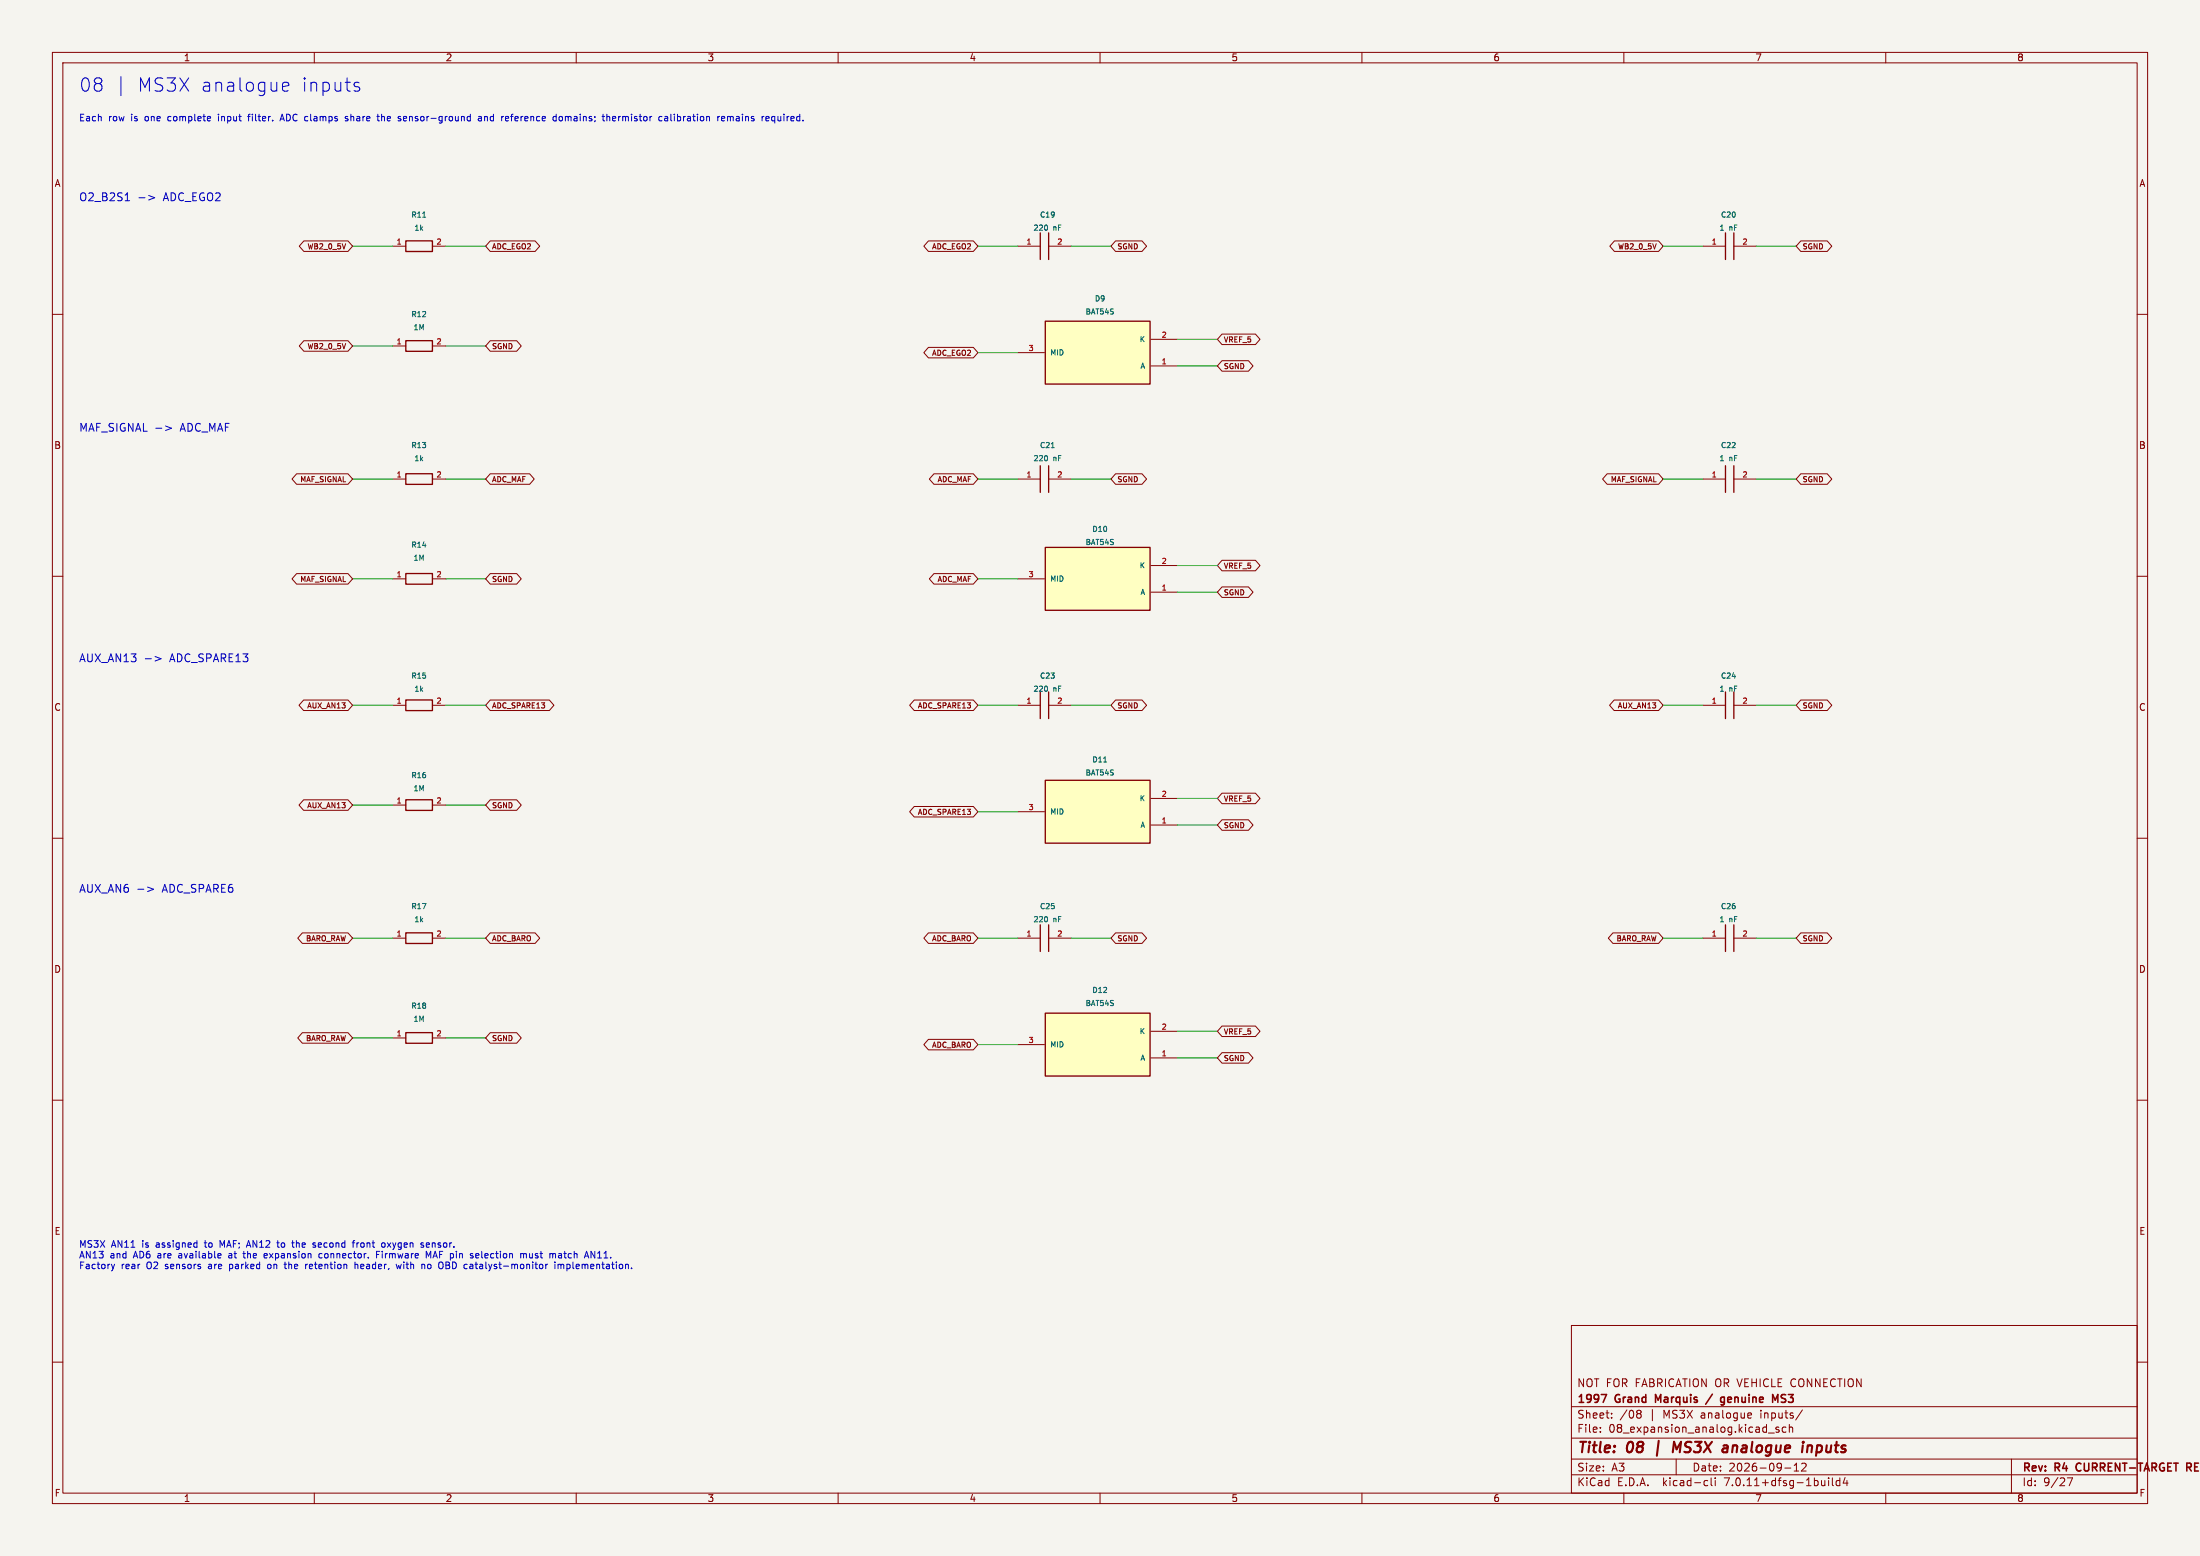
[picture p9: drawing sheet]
(kicad_sch (version 20230121) (generator eeschema) (paper "A3")
(title_block (title "08 | MS3X analogue inputs") (date "2026-09-12") (rev "R4 CURRENT-TARGET REVIEW") (company "1997 Grand Marquis / genuine MS3") (comment 1 "NOT FOR FABRICATION OR VEHICLE CONNECTION"))
(lib_symbols
(symbol "GM97:BAT54S" (pin_names (offset 1.016)) (in_bom yes) (on_board yes)
(property "Reference" "D" (at 0 9 0) (effects (font (size 1.27 1.27))))
(property "Value" "BAT54S" (at 0 6 0) (effects (font (size 1.27 1.27))))
(property "Footprint" "Package_TO_SOT_SMD:SOT-23" (at 0 0 0) (effects (font (size 1.27 1.27)) hide))
(symbol "BAT54S_0_1" (rectangle (start -10 6) (end 10 -6) (stroke (width 0.254) (type default)) (fill (type background))))
(symbol "BAT54S_1_1" (pin passive line (at -15.24 0 0) (length 5.08) (name "MID" (effects (font (size 1.0 1.0)))) (number "3" (effects (font (size 1.0 1.0)))))
(pin passive line (at 15.24 2.54 180) (length 5.08) (name "K" (effects (font (size 1.0 1.0)))) (number "2" (effects (font (size 1.0 1.0)))))
(pin passive line (at 15.24 -2.54 180) (length 5.08) (name "A" (effects (font (size 1.0 1.0)))) (number "1" (effects (font (size 1.0 1.0)))))))
(symbol "GM97:C" (pin_names (offset 1.016)) (in_bom yes) (on_board yes)
(property "Reference" "C" (at 0 9 0) (effects (font (size 1.27 1.27))))
(property "Value" "C" (at 0 6 0) (effects (font (size 1.27 1.27))))
(property "Footprint" "Capacitor_SMD:C_0805_2012Metric" (at 0 0 0) (effects (font (size 1.27 1.27)) hide))
(symbol "C_0_1" (polyline (pts (xy -0.8 -2.54)(xy -0.8 2.54)) (stroke (width 0.254) (type default)) (fill (type none)))(polyline (pts (xy 0.8 -2.54)(xy 0.8 2.54)) (stroke (width 0.254) (type default)) (fill (type none))))
(symbol "C_1_1" (pin passive line (at -5.08 0 0) (length 4.28) (name "~" (effects (font (size 1.0 1.0)))) (number "1" (effects (font (size 1.0 1.0)))))
(pin passive line (at 5.08 0 180) (length 4.28) (name "~" (effects (font (size 1.0 1.0)))) (number "2" (effects (font (size 1.0 1.0)))))))
(symbol "GM97:R" (pin_names (offset 1.016)) (in_bom yes) (on_board yes)
(property "Reference" "R" (at 0 9 0) (effects (font (size 1.27 1.27))))
(property "Value" "R" (at 0 6 0) (effects (font (size 1.27 1.27))))
(property "Footprint" "Resistor_SMD:R_0805_2012Metric" (at 0 0 0) (effects (font (size 1.27 1.27)) hide))
(symbol "R_0_1" (rectangle (start -2.54 1.016) (end 2.54 -1.016) (stroke (width 0.254) (type default)) (fill (type none))))
(symbol "R_1_1" (pin passive line (at -5.08 0 0) (length 2.54) (name "~" (effects (font (size 1.0 1.0)))) (number "1" (effects (font (size 1.0 1.0)))))
(pin passive line (at 5.08 0 180) (length 2.54) (name "~" (effects (font (size 1.0 1.0)))) (number "2" (effects (font (size 1.0 1.0))))))))
(text "08 | MS3X analogue inputs" (at 15 15 0) (effects (font (size 2.54 2.54)) (justify left top)))
(text "Each row is one complete input filter. ADC clamps share the sensor-ground and reference domains; thermistor calibration remains required." (at 15 22 0) (effects (font (size 1.27 1.27)) (justify left top)))
(text "O2_B2S1 -> ADC_EGO2" (at 15 37 0) (effects (font (size 1.5 1.5)) (justify left top)))
(symbol (lib_id "GM97:R") (at 80.01 46.99 0) (unit 1) (dnp no) (in_bom yes) (on_board yes)
(property "Reference" "R11" (at 80 41 0) (effects (font (size 1.0 1.0))))
(property "Value" "1k" (at 80 43.5 0) (effects (font (size 1.0 1.0))))
(property "Footprint" "GM97_Layout:R_0805_2012Metric" (at 80 47 0) (effects (font (size 1.0 1.0)) hide))
(property "Population" "FIT - REVIEW" (at 80 47 0) (effects (font (size 1.0 1.0)) hide))
(property "Purpose" "" (at 80 47 0) (effects (font (size 1.0 1.0)) hide)))
(wire (pts (xy 74.93 46.99) (xy 67.31 46.99)) (stroke (width 0) (type default)))
(global_label "WB2_0_5V" (shape bidirectional) (at 67.31 46.99 180) (effects (font (size 1 1)) (justify right)))
(wire (pts (xy 85.09 46.99) (xy 92.71 46.99)) (stroke (width 0) (type default)))
(global_label "ADC_EGO2" (shape bidirectional) (at 92.71 46.99 0) (effects (font (size 1 1)) (justify left)))
(symbol (lib_id "GM97:C") (at 199.39 46.99 0) (unit 1) (dnp no) (in_bom yes) (on_board yes)
(property "Reference" "C19" (at 200 41 0) (effects (font (size 1.0 1.0))))
(property "Value" "220 nF" (at 200 43.5 0) (effects (font (size 1.0 1.0))))
(property "Footprint" "GM97_Layout:C_0805_2012Metric" (at 200 47 0) (effects (font (size 1.0 1.0)) hide))
(property "Population" "FIT - REVIEW" (at 200 47 0) (effects (font (size 1.0 1.0)) hide))
(property "Purpose" "" (at 200 47 0) (effects (font (size 1.0 1.0)) hide)))
(wire (pts (xy 194.31 46.99) (xy 186.69 46.99)) (stroke (width 0) (type default)))
(global_label "ADC_EGO2" (shape bidirectional) (at 186.69 46.99 180) (effects (font (size 1 1)) (justify right)))
(wire (pts (xy 204.47 46.99) (xy 212.09 46.99)) (stroke (width 0) (type default)))
(global_label "SGND" (shape bidirectional) (at 212.09 46.99 0) (effects (font (size 1 1)) (justify left)))
(symbol (lib_id "GM97:C") (at 330.2 46.99 0) (unit 1) (dnp no) (in_bom yes) (on_board yes)
(property "Reference" "C20" (at 330 41 0) (effects (font (size 1.0 1.0))))
(property "Value" "1 nF" (at 330 43.5 0) (effects (font (size 1.0 1.0))))
(property "Footprint" "GM97_Layout:C_0805_2012Metric" (at 330 47 0) (effects (font (size 1.0 1.0)) hide))
(property "Population" "FIT - REVIEW" (at 330 47 0) (effects (font (size 1.0 1.0)) hide))
(property "Purpose" "" (at 330 47 0) (effects (font (size 1.0 1.0)) hide)))
(wire (pts (xy 325.12 46.99) (xy 317.5 46.99)) (stroke (width 0) (type default)))
(global_label "WB2_0_5V" (shape bidirectional) (at 317.5 46.99 180) (effects (font (size 1 1)) (justify right)))
(wire (pts (xy 335.28 46.99) (xy 342.9 46.99)) (stroke (width 0) (type default)))
(global_label "SGND" (shape bidirectional) (at 342.9 46.99 0) (effects (font (size 1 1)) (justify left)))
(symbol (lib_id "GM97:R") (at 80.01 66.04 0) (unit 1) (dnp no) (in_bom yes) (on_board yes)
(property "Reference" "R12" (at 80 60 0) (effects (font (size 1.0 1.0))))
(property "Value" "1M" (at 80 62.5 0) (effects (font (size 1.0 1.0))))
(property "Footprint" "GM97_Layout:R_0805_2012Metric" (at 80 66 0) (effects (font (size 1.0 1.0)) hide))
(property "Population" "FIT - REVIEW" (at 80 66 0) (effects (font (size 1.0 1.0)) hide))
(property "Purpose" "" (at 80 66 0) (effects (font (size 1.0 1.0)) hide)))
(wire (pts (xy 74.93 66.04) (xy 67.31 66.04)) (stroke (width 0) (type default)))
(global_label "WB2_0_5V" (shape bidirectional) (at 67.31 66.04 180) (effects (font (size 1 1)) (justify right)))
(wire (pts (xy 85.09 66.04) (xy 92.71 66.04)) (stroke (width 0) (type default)))
(global_label "SGND" (shape bidirectional) (at 92.71 66.04 0) (effects (font (size 1 1)) (justify left)))
(symbol (lib_id "GM97:BAT54S") (at 209.55 67.31 0) (unit 1) (dnp no) (in_bom yes) (on_board yes)
(property "Reference" "D9" (at 210 57 0) (effects (font (size 1.0 1.0))))
(property "Value" "BAT54S" (at 210 59.5 0) (effects (font (size 1.0 1.0))))
(property "Footprint" "GM97_Layout:SOT-23" (at 210 67 0) (effects (font (size 1.0 1.0)) hide))
(property "Population" "FIT - REVIEW" (at 210 67 0) (effects (font (size 1.0 1.0)) hide))
(property "Purpose" "Input rail clamp; fault current and unpowered backfeed require bench review" (at 210 67 0) (effects (font (size 1.0 1.0)) hide)))
(wire (pts (xy 194.31 67.31) (xy 186.69 67.31)) (stroke (width 0) (type default)))
(global_label "ADC_EGO2" (shape bidirectional) (at 186.69 67.31 180) (effects (font (size 1 1)) (justify right)))
(wire (pts (xy 224.79 64.77) (xy 232.41 64.77)) (stroke (width 0) (type default)))
(global_label "VREF_5" (shape bidirectional) (at 232.41 64.77 0) (effects (font (size 1 1)) (justify left)))
(wire (pts (xy 224.79 69.85) (xy 232.41 69.85)) (stroke (width 0) (type default)))
(global_label "SGND" (shape bidirectional) (at 232.41 69.85 0) (effects (font (size 1 1)) (justify left)))
(text "MAF_SIGNAL -> ADC_MAF" (at 15 81 0) (effects (font (size 1.5 1.5)) (justify left top)))
(symbol (lib_id "GM97:R") (at 80.01 91.44 0) (unit 1) (dnp no) (in_bom yes) (on_board yes)
(property "Reference" "R13" (at 80 85 0) (effects (font (size 1.0 1.0))))
(property "Value" "1k" (at 80 87.5 0) (effects (font (size 1.0 1.0))))
(property "Footprint" "GM97_Layout:R_0805_2012Metric" (at 80 91 0) (effects (font (size 1.0 1.0)) hide))
(property "Population" "FIT - REVIEW" (at 80 91 0) (effects (font (size 1.0 1.0)) hide))
(property "Purpose" "" (at 80 91 0) (effects (font (size 1.0 1.0)) hide)))
(wire (pts (xy 74.93 91.44) (xy 67.31 91.44)) (stroke (width 0) (type default)))
(global_label "MAF_SIGNAL" (shape bidirectional) (at 67.31 91.44 180) (effects (font (size 1 1)) (justify right)))
(wire (pts (xy 85.09 91.44) (xy 92.71 91.44)) (stroke (width 0) (type default)))
(global_label "ADC_MAF" (shape bidirectional) (at 92.71 91.44 0) (effects (font (size 1 1)) (justify left)))
(symbol (lib_id "GM97:C") (at 199.39 91.44 0) (unit 1) (dnp no) (in_bom yes) (on_board yes)
(property "Reference" "C21" (at 200 85 0) (effects (font (size 1.0 1.0))))
(property "Value" "220 nF" (at 200 87.5 0) (effects (font (size 1.0 1.0))))
(property "Footprint" "GM97_Layout:C_0805_2012Metric" (at 200 91 0) (effects (font (size 1.0 1.0)) hide))
(property "Population" "FIT - REVIEW" (at 200 91 0) (effects (font (size 1.0 1.0)) hide))
(property "Purpose" "" (at 200 91 0) (effects (font (size 1.0 1.0)) hide)))
(wire (pts (xy 194.31 91.44) (xy 186.69 91.44)) (stroke (width 0) (type default)))
(global_label "ADC_MAF" (shape bidirectional) (at 186.69 91.44 180) (effects (font (size 1 1)) (justify right)))
(wire (pts (xy 204.47 91.44) (xy 212.09 91.44)) (stroke (width 0) (type default)))
(global_label "SGND" (shape bidirectional) (at 212.09 91.44 0) (effects (font (size 1 1)) (justify left)))
(symbol (lib_id "GM97:C") (at 330.2 91.44 0) (unit 1) (dnp no) (in_bom yes) (on_board yes)
(property "Reference" "C22" (at 330 85 0) (effects (font (size 1.0 1.0))))
(property "Value" "1 nF" (at 330 87.5 0) (effects (font (size 1.0 1.0))))
(property "Footprint" "GM97_Layout:C_0805_2012Metric" (at 330 91 0) (effects (font (size 1.0 1.0)) hide))
(property "Population" "FIT - REVIEW" (at 330 91 0) (effects (font (size 1.0 1.0)) hide))
(property "Purpose" "" (at 330 91 0) (effects (font (size 1.0 1.0)) hide)))
(wire (pts (xy 325.12 91.44) (xy 317.5 91.44)) (stroke (width 0) (type default)))
(global_label "MAF_SIGNAL" (shape bidirectional) (at 317.5 91.44 180) (effects (font (size 1 1)) (justify right)))
(wire (pts (xy 335.28 91.44) (xy 342.9 91.44)) (stroke (width 0) (type default)))
(global_label "SGND" (shape bidirectional) (at 342.9 91.44 0) (effects (font (size 1 1)) (justify left)))
(symbol (lib_id "GM97:R") (at 80.01 110.49 0) (unit 1) (dnp no) (in_bom yes) (on_board yes)
(property "Reference" "R14" (at 80 104 0) (effects (font (size 1.0 1.0))))
(property "Value" "1M" (at 80 106.5 0) (effects (font (size 1.0 1.0))))
(property "Footprint" "GM97_Layout:R_0805_2012Metric" (at 80 110 0) (effects (font (size 1.0 1.0)) hide))
(property "Population" "FIT - REVIEW" (at 80 110 0) (effects (font (size 1.0 1.0)) hide))
(property "Purpose" "" (at 80 110 0) (effects (font (size 1.0 1.0)) hide)))
(wire (pts (xy 74.93 110.49) (xy 67.31 110.49)) (stroke (width 0) (type default)))
(global_label "MAF_SIGNAL" (shape bidirectional) (at 67.31 110.49 180) (effects (font (size 1 1)) (justify right)))
(wire (pts (xy 85.09 110.49) (xy 92.71 110.49)) (stroke (width 0) (type default)))
(global_label "SGND" (shape bidirectional) (at 92.71 110.49 0) (effects (font (size 1 1)) (justify left)))
(symbol (lib_id "GM97:BAT54S") (at 209.55 110.49 0) (unit 1) (dnp no) (in_bom yes) (on_board yes)
(property "Reference" "D10" (at 210 101 0) (effects (font (size 1.0 1.0))))
(property "Value" "BAT54S" (at 210 103.5 0) (effects (font (size 1.0 1.0))))
(property "Footprint" "GM97_Layout:SOT-23" (at 210 111 0) (effects (font (size 1.0 1.0)) hide))
(property "Population" "FIT - REVIEW" (at 210 111 0) (effects (font (size 1.0 1.0)) hide))
(property "Purpose" "Input rail clamp; fault current and unpowered backfeed require bench review" (at 210 111 0) (effects (font (size 1.0 1.0)) hide)))
(wire (pts (xy 194.31 110.49) (xy 186.69 110.49)) (stroke (width 0) (type default)))
(global_label "ADC_MAF" (shape bidirectional) (at 186.69 110.49 180) (effects (font (size 1 1)) (justify right)))
(wire (pts (xy 224.79 107.95) (xy 232.41 107.95)) (stroke (width 0) (type default)))
(global_label "VREF_5" (shape bidirectional) (at 232.41 107.95 0) (effects (font (size 1 1)) (justify left)))
(wire (pts (xy 224.79 113.03) (xy 232.41 113.03)) (stroke (width 0) (type default)))
(global_label "SGND" (shape bidirectional) (at 232.41 113.03 0) (effects (font (size 1 1)) (justify left)))
(text "AUX_AN13 -> ADC_SPARE13" (at 15 125 0) (effects (font (size 1.5 1.5)) (justify left top)))
(symbol (lib_id "GM97:R") (at 80.01 134.62 0) (unit 1) (dnp no) (in_bom yes) (on_board yes)
(property "Reference" "R15" (at 80 129 0) (effects (font (size 1.0 1.0))))
(property "Value" "1k" (at 80 131.5 0) (effects (font (size 1.0 1.0))))
(property "Footprint" "GM97_Layout:R_0805_2012Metric" (at 80 135 0) (effects (font (size 1.0 1.0)) hide))
(property "Population" "FIT - REVIEW" (at 80 135 0) (effects (font (size 1.0 1.0)) hide))
(property "Purpose" "" (at 80 135 0) (effects (font (size 1.0 1.0)) hide)))
(wire (pts (xy 74.93 134.62) (xy 67.31 134.62)) (stroke (width 0) (type default)))
(global_label "AUX_AN13" (shape bidirectional) (at 67.31 134.62 180) (effects (font (size 1 1)) (justify right)))
(wire (pts (xy 85.09 134.62) (xy 92.71 134.62)) (stroke (width 0) (type default)))
(global_label "ADC_SPARE13" (shape bidirectional) (at 92.71 134.62 0) (effects (font (size 1 1)) (justify left)))
(symbol (lib_id "GM97:C") (at 199.39 134.62 0) (unit 1) (dnp no) (in_bom yes) (on_board yes)
(property "Reference" "C23" (at 200 129 0) (effects (font (size 1.0 1.0))))
(property "Value" "220 nF" (at 200 131.5 0) (effects (font (size 1.0 1.0))))
(property "Footprint" "GM97_Layout:C_0805_2012Metric" (at 200 135 0) (effects (font (size 1.0 1.0)) hide))
(property "Population" "FIT - REVIEW" (at 200 135 0) (effects (font (size 1.0 1.0)) hide))
(property "Purpose" "" (at 200 135 0) (effects (font (size 1.0 1.0)) hide)))
(wire (pts (xy 194.31 134.62) (xy 186.69 134.62)) (stroke (width 0) (type default)))
(global_label "ADC_SPARE13" (shape bidirectional) (at 186.69 134.62 180) (effects (font (size 1 1)) (justify right)))
(wire (pts (xy 204.47 134.62) (xy 212.09 134.62)) (stroke (width 0) (type default)))
(global_label "SGND" (shape bidirectional) (at 212.09 134.62 0) (effects (font (size 1 1)) (justify left)))
(symbol (lib_id "GM97:C") (at 330.2 134.62 0) (unit 1) (dnp no) (in_bom yes) (on_board yes)
(property "Reference" "C24" (at 330 129 0) (effects (font (size 1.0 1.0))))
(property "Value" "1 nF" (at 330 131.5 0) (effects (font (size 1.0 1.0))))
(property "Footprint" "GM97_Layout:C_0805_2012Metric" (at 330 135 0) (effects (font (size 1.0 1.0)) hide))
(property "Population" "FIT - REVIEW" (at 330 135 0) (effects (font (size 1.0 1.0)) hide))
(property "Purpose" "" (at 330 135 0) (effects (font (size 1.0 1.0)) hide)))
(wire (pts (xy 325.12 134.62) (xy 317.5 134.62)) (stroke (width 0) (type default)))
(global_label "AUX_AN13" (shape bidirectional) (at 317.5 134.62 180) (effects (font (size 1 1)) (justify right)))
(wire (pts (xy 335.28 134.62) (xy 342.9 134.62)) (stroke (width 0) (type default)))
(global_label "SGND" (shape bidirectional) (at 342.9 134.62 0) (effects (font (size 1 1)) (justify left)))
(symbol (lib_id "GM97:R") (at 80.01 153.67 0) (unit 1) (dnp no) (in_bom yes) (on_board yes)
(property "Reference" "R16" (at 80 148 0) (effects (font (size 1.0 1.0))))
(property "Value" "1M" (at 80 150.5 0) (effects (font (size 1.0 1.0))))
(property "Footprint" "GM97_Layout:R_0805_2012Metric" (at 80 154 0) (effects (font (size 1.0 1.0)) hide))
(property "Population" "FIT - REVIEW" (at 80 154 0) (effects (font (size 1.0 1.0)) hide))
(property "Purpose" "" (at 80 154 0) (effects (font (size 1.0 1.0)) hide)))
(wire (pts (xy 74.93 153.67) (xy 67.31 153.67)) (stroke (width 0) (type default)))
(global_label "AUX_AN13" (shape bidirectional) (at 67.31 153.67 180) (effects (font (size 1 1)) (justify right)))
(wire (pts (xy 85.09 153.67) (xy 92.71 153.67)) (stroke (width 0) (type default)))
(global_label "SGND" (shape bidirectional) (at 92.71 153.67 0) (effects (font (size 1 1)) (justify left)))
(symbol (lib_id "GM97:BAT54S") (at 209.55 154.94 0) (unit 1) (dnp no) (in_bom yes) (on_board yes)
(property "Reference" "D11" (at 210 145 0) (effects (font (size 1.0 1.0))))
(property "Value" "BAT54S" (at 210 147.5 0) (effects (font (size 1.0 1.0))))
(property "Footprint" "GM97_Layout:SOT-23" (at 210 155 0) (effects (font (size 1.0 1.0)) hide))
(property "Population" "FIT - REVIEW" (at 210 155 0) (effects (font (size 1.0 1.0)) hide))
(property "Purpose" "Input rail clamp; fault current and unpowered backfeed require bench review" (at 210 155 0) (effects (font (size 1.0 1.0)) hide)))
(wire (pts (xy 194.31 154.94) (xy 186.69 154.94)) (stroke (width 0) (type default)))
(global_label "ADC_SPARE13" (shape bidirectional) (at 186.69 154.94 180) (effects (font (size 1 1)) (justify right)))
(wire (pts (xy 224.79 152.4) (xy 232.41 152.4)) (stroke (width 0) (type default)))
(global_label "VREF_5" (shape bidirectional) (at 232.41 152.4 0) (effects (font (size 1 1)) (justify left)))
(wire (pts (xy 224.79 157.48) (xy 232.41 157.48)) (stroke (width 0) (type default)))
(global_label "SGND" (shape bidirectional) (at 232.41 157.48 0) (effects (font (size 1 1)) (justify left)))
(text "AUX_AN6 -> ADC_SPARE6" (at 15 169 0) (effects (font (size 1.5 1.5)) (justify left top)))
(symbol (lib_id "GM97:R") (at 80.01 179.07 0) (unit 1) (dnp no) (in_bom yes) (on_board yes)
(property "Reference" "R17" (at 80 173 0) (effects (font (size 1.0 1.0))))
(property "Value" "1k" (at 80 175.5 0) (effects (font (size 1.0 1.0))))
(property "Footprint" "GM97_Layout:R_0805_2012Metric" (at 80 179 0) (effects (font (size 1.0 1.0)) hide))
(property "Population" "FIT - REVIEW" (at 80 179 0) (effects (font (size 1.0 1.0)) hide))
(property "Purpose" "" (at 80 179 0) (effects (font (size 1.0 1.0)) hide)))
(wire (pts (xy 74.93 179.07) (xy 67.31 179.07)) (stroke (width 0) (type default)))
(global_label "BARO_RAW" (shape bidirectional) (at 67.31 179.07 180) (effects (font (size 1 1)) (justify right)))
(wire (pts (xy 85.09 179.07) (xy 92.71 179.07)) (stroke (width 0) (type default)))
(global_label "ADC_BARO" (shape bidirectional) (at 92.71 179.07 0) (effects (font (size 1 1)) (justify left)))
(symbol (lib_id "GM97:C") (at 199.39 179.07 0) (unit 1) (dnp no) (in_bom yes) (on_board yes)
(property "Reference" "C25" (at 200 173 0) (effects (font (size 1.0 1.0))))
(property "Value" "220 nF" (at 200 175.5 0) (effects (font (size 1.0 1.0))))
(property "Footprint" "GM97_Layout:C_0805_2012Metric" (at 200 179 0) (effects (font (size 1.0 1.0)) hide))
(property "Population" "FIT - REVIEW" (at 200 179 0) (effects (font (size 1.0 1.0)) hide))
(property "Purpose" "" (at 200 179 0) (effects (font (size 1.0 1.0)) hide)))
(wire (pts (xy 194.31 179.07) (xy 186.69 179.07)) (stroke (width 0) (type default)))
(global_label "ADC_BARO" (shape bidirectional) (at 186.69 179.07 180) (effects (font (size 1 1)) (justify right)))
(wire (pts (xy 204.47 179.07) (xy 212.09 179.07)) (stroke (width 0) (type default)))
(global_label "SGND" (shape bidirectional) (at 212.09 179.07 0) (effects (font (size 1 1)) (justify left)))
(symbol (lib_id "GM97:C") (at 330.2 179.07 0) (unit 1) (dnp no) (in_bom yes) (on_board yes)
(property "Reference" "C26" (at 330 173 0) (effects (font (size 1.0 1.0))))
(property "Value" "1 nF" (at 330 175.5 0) (effects (font (size 1.0 1.0))))
(property "Footprint" "GM97_Layout:C_0805_2012Metric" (at 330 179 0) (effects (font (size 1.0 1.0)) hide))
(property "Population" "FIT - REVIEW" (at 330 179 0) (effects (font (size 1.0 1.0)) hide))
(property "Purpose" "" (at 330 179 0) (effects (font (size 1.0 1.0)) hide)))
(wire (pts (xy 325.12 179.07) (xy 317.5 179.07)) (stroke (width 0) (type default)))
(global_label "BARO_RAW" (shape bidirectional) (at 317.5 179.07 180) (effects (font (size 1 1)) (justify right)))
(wire (pts (xy 335.28 179.07) (xy 342.9 179.07)) (stroke (width 0) (type default)))
(global_label "SGND" (shape bidirectional) (at 342.9 179.07 0) (effects (font (size 1 1)) (justify left)))
(symbol (lib_id "GM97:R") (at 80.01 198.12 0) (unit 1) (dnp no) (in_bom yes) (on_board yes)
(property "Reference" "R18" (at 80 192 0) (effects (font (size 1.0 1.0))))
(property "Value" "1M" (at 80 194.5 0) (effects (font (size 1.0 1.0))))
(property "Footprint" "GM97_Layout:R_0805_2012Metric" (at 80 198 0) (effects (font (size 1.0 1.0)) hide))
(property "Population" "FIT - REVIEW" (at 80 198 0) (effects (font (size 1.0 1.0)) hide))
(property "Purpose" "" (at 80 198 0) (effects (font (size 1.0 1.0)) hide)))
(wire (pts (xy 74.93 198.12) (xy 67.31 198.12)) (stroke (width 0) (type default)))
(global_label "BARO_RAW" (shape bidirectional) (at 67.31 198.12 180) (effects (font (size 1 1)) (justify right)))
(wire (pts (xy 85.09 198.12) (xy 92.71 198.12)) (stroke (width 0) (type default)))
(global_label "SGND" (shape bidirectional) (at 92.71 198.12 0) (effects (font (size 1 1)) (justify left)))
(symbol (lib_id "GM97:BAT54S") (at 209.55 199.39 0) (unit 1) (dnp no) (in_bom yes) (on_board yes)
(property "Reference" "D12" (at 210 189 0) (effects (font (size 1.0 1.0))))
(property "Value" "BAT54S" (at 210 191.5 0) (effects (font (size 1.0 1.0))))
(property "Footprint" "GM97_Layout:SOT-23" (at 210 199 0) (effects (font (size 1.0 1.0)) hide))
(property "Population" "FIT - REVIEW" (at 210 199 0) (effects (font (size 1.0 1.0)) hide))
(property "Purpose" "Input rail clamp; fault current and unpowered backfeed require bench review" (at 210 199 0) (effects (font (size 1.0 1.0)) hide)))
(wire (pts (xy 194.31 199.39) (xy 186.69 199.39)) (stroke (width 0) (type default)))
(global_label "ADC_BARO" (shape bidirectional) (at 186.69 199.39 180) (effects (font (size 1 1)) (justify right)))
(wire (pts (xy 224.79 196.85) (xy 232.41 196.85)) (stroke (width 0) (type default)))
(global_label "VREF_5" (shape bidirectional) (at 232.41 196.85 0) (effects (font (size 1 1)) (justify left)))
(wire (pts (xy 224.79 201.93) (xy 232.41 201.93)) (stroke (width 0) (type default)))
(global_label "SGND" (shape bidirectional) (at 232.41 201.93 0) (effects (font (size 1 1)) (justify left)))
(text "MS3X AN11 is assigned to MAF; AN12 to the second front oxygen sensor.\nAN13 and AD6 are available at the expansion connector. Firmware MAF pin selection must match AN11.\nFactory rear O2 sensors are parked on the retention header, with no OBD catalyst-monitor implementation." (at 15 237 0) (effects (font (size 1.27 1.27)) (justify left top))))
